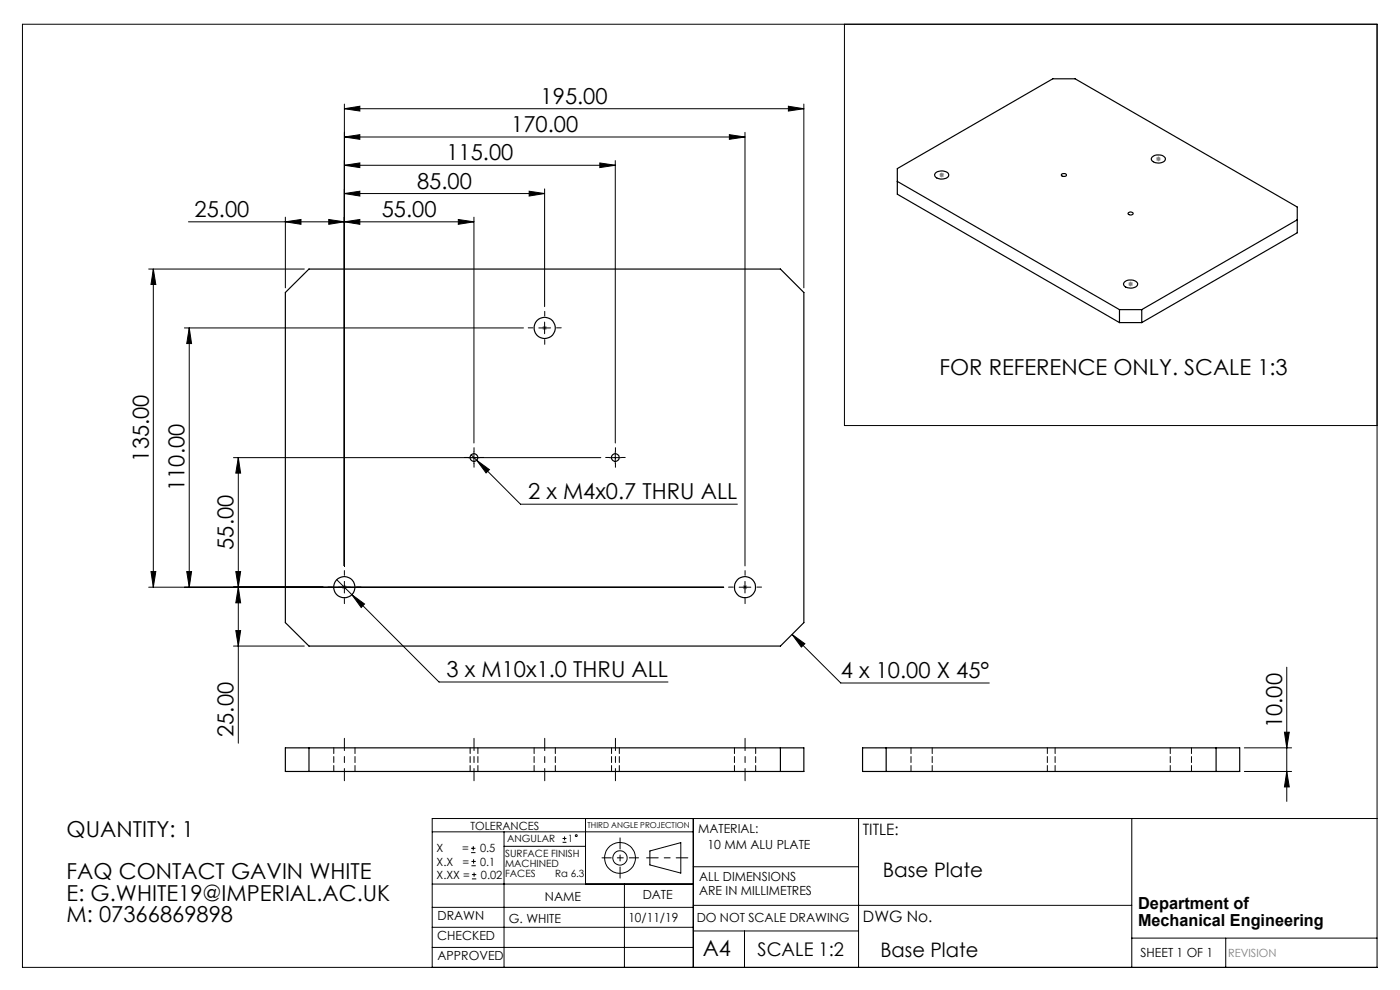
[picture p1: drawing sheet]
<svg xmlns="http://www.w3.org/2000/svg" width="297mm" height="210mm" viewBox="0 0 297 210" stroke-linecap="round" stroke-linejoin="round" font-family="sans-serif">
<g fill="none" stroke="#000" stroke-width=".21">
<path d="M4.8 5.1h287.3v200.1h-287.3zM179.1 5.1v85.2h113M73.1 35.1l3.2-.5v1zM73.1 29.1l3.2-.5v1zM73.1 23.1l3.2-.6v1.1zM73.1 22.1v97.9M73.1 35.1h57.4M73.1 29.1h84.9M73.1 23.1h97.4M127.2 34.6l3.3 .5-3.3 .5zM130.5 34.1v59.9M154.7 28.6l3.3 .5-3.3 .5z"/>
<path d="M158 28.1v91.9M167.3 22.5l3.2 .6-3.2 .5zM170.5 22.1v39M31.5 57.1h33.1M32.5 57.1l.6 3.3h-1.1zM32.5 57.1v67.5M40 47.1h60.5M60.5 47.1l3.4-.5v1zM60.5 46.1v15M69.7 46.6l3.4 .5-3.4 .5zM73.1 47.1l3.2-.5v1zM73.1 41.1l3.2-.5v1z"/>
<path d="M73.1 41.1h42.4M97.2 46.6l3.3 .5-3.3 .5zM100.5 46.1v47.9M112.3 40.6l3.2 .5-3.2 .5zM115.5 40.1v24.9M39.1 69.6h72M40.1 69.6l.5 3.3h-1zM40.1 69.6v55M114.3 69.6h2.5M115.5 68.3v2.5M49.5 97.1h78M50.6 97.1l.4 3.3h-1z"/>
<path d="M50.6 97.1v60.5M99.9 96.5l1.2 1.1M100.5 95.8v2.5M101.1 97.6l2.7 2-.7 .7zM101.1 97.6l9.3 9.4h46M129.3 97.1h2.5M130.5 95.8v2.5M31.5 124.6h122M32 121.2h1.1l-.6 3.4zM39.6 121.2h1l-.5 3.4zM49.5 137h15.1M50 121.2h1l-.4 3.4z"/>
<path d="M50 133.8h1l-.4 3.2zM50.6 124.6l.4 3.3h-1zM71.4 123l3.2 3.1M73.1 123.3v2.5M74.6 126.1l2.7 2-.7 .8zM74.6 126.1l18.5 18.6h48.6M156.8 124.6h2.5M158 123.3v2.5M168 134.6l2.7 2-.7 .7zM168 134.6l10.4 10.3h31.5M264 158.6h10M272.5 155.3h1l-.5 3.3z"/>
<path d="M273 141.5v28.5M91.7 176.5h55.4M99.9 179.9h1M100.4 179.5v.9M106.9 176.5v28.7M106.9 179.5h17.3M119.3 178.7h.9M119.3 177.9h.9M119.8 177.4v.9M124.2 173.6v13.9M147.1 173.6v31.6M182.1 173.6v31.6"/>
<path d="M240.1 173.6v31.6M264 163.6h10M273 163.6l.5 3.3h-1zM292.1 173.6h-200.4v31.6M91.7 196.7h55.4M91.7 192.5h55.4M91.7 187.5h55.4M99.9 180.9h1M100 183.6h.9M100 182.7h.9M100.1 186.4h.9M100.1 185.5h.9"/>
<path d="M100.5 182.3v.9M100.6 185.1v.9M132.5 187.5v17.7M137.9 180.5l6.5-1.8v6.5l-6.5-1.7zM147.1 183.9h35M147.1 197.5h35M147.1 192h93M157.9 197.5v7.7M240.1 199h52M260 199v6.2M91.7 201h55.4"/>
<circle cx="122.2" cy="177.3" r=".2"/>
<circle cx="131.5" cy="182" r="1.52"/>
<circle cx="131.5" cy="182" r="3.3"/>
</g>
<path d="M145.9 182h-8.7" fill="none" stroke="#000" stroke-width=".21" stroke-dasharray="15.2 1.3 1.3 1.3" stroke-dashoffset="12.8"/>
<path d="M131.5 177.7v8.6" fill="none" stroke="#000" stroke-width=".21" stroke-dasharray="15.2 1.3 1.3 1.3" stroke-dashoffset="12.9"/>
<path d="M127.7 182h7.8" fill="none" stroke="#000" stroke-width=".21" stroke-dasharray="15.2 1.3 1.3 1.3" stroke-dashoffset="13.3"/>
<g fill="none" stroke="#808080" stroke-width=".21">
<path d="M199.3 37.1h1M199.4 36.8l.7 .7M199.8 36.6v1M200.1 36.8l-.7 .7M245.3 33.7h.9M245.4 33.4l.7 .7M245.7 33.2v1M246.1 33.4l-.7 .7M239.5 59.9l.7 .7M239.9 59.8v.9M240.2 59.9l-.7 .7M115 69.6h1"/>
<path d="M115.2 69.2l.7 .7M115.5 69.1v1M115.9 69.2l-.7 .7M239.4 60.2h.9M72.5 124.6h1.1M72.7 124.2l.7 .7M73.1 124.1v1M73.4 124.2l-.7 .7M157.6 124.6h.9M157.7 124.2l.7 .7M158 124.1v1M158.4 124.2l-.7 .7"/>
</g>
<path d="M73.1 156.6v9M130.6 156.6v9M158.1 156.6v9M100.6 165.6v-9M115.6 165.6v-9" fill="none" stroke="#000" stroke-width=".21" stroke-dasharray="15.2 1.3 1.3 1.3" stroke-dashoffset="12.6"/>
<g fill="none" stroke="#000" stroke-width=".21" stroke-dasharray="15.2 1.3 1.3 1.3">
<path d="M113.1 69.5h-1M115.6 67v-1M115.6 72v1M118.1 69.5h1M99.3 97h-.8M100.6 95.8v-.8M100.6 98.3v.8M101.8 97h.8M129.3 97h-.8M130.6 95.8v-.8M130.6 98.3v.8M131.8 97h.8"/>
<path d="M70.6 124.5h-1M73.1 122v-1M73.1 127v1M75.6 124.5h1M155.6 124.5h-1M158.1 122v-1M158.1 127v1M160.6 124.5h1"/>
</g>
<g fill="#000">
<path d="M60.5 47.1l3.4-.5v1zM69.7 46.6l3.4 .5-3.4 .5zM73.1 47.1l3.2-.5v1zM97.2 46.6l3.3 .5-3.3 .5zM73.1 41.1l3.2-.5v1zM112.3 40.6l3.2 .5-3.2 .5zM73.1 35.1l3.2-.5v1zM127.2 34.6l3.3 .5-3.3 .5zM73.1 29.1l3.2-.5v1zM154.7 28.6l3.3 .5-3.3 .5zM73.1 23.1l3.2-.6v1.1zM167.3 22.5l3.2 .6-3.2 .5zM168 134.6l2.7 2-.7 .7zM74.6 126.1l2 2.8 .7-.8zM101.1 97.6l2 2.7 .7-.7z"/>
<path d="M39.6 121.2h1l-.5 3.4zM40.1 69.6l.5 3.3h-1zM50 121.2h1l-.4 3.4zM50.6 97.1l.4 3.3h-1zM32 121.2h1.1l-.6 3.4zM32.5 57.1l.6 3.3h-1.1zM273 163.6l.5 3.3h-1zM272.5 155.3h1l-.5 3.3z"/>
<path d="M50.6 124.6l.4 3.3h-1zM50 133.8h1l-.4 3.2z"/>
</g>
<g fill="none" stroke="#000" stroke-width=".25">
<path d="M190.4 38.5l47.1 27.2M198.4 36.7a1.94 1.94 0 0 1 2.9 .3 1.39 1.39 0 0 1-2.1 .9 .79 .79 0 0 1-.7-.3 .79 .79 0 0 1-.1-.9zM225.2 36.9a.52 .52 0 0 1 .6-.1 .52 .52 0 0 1 .4 .5 .58 .58 0 0 1-1-.3zM244.4 33.3a1.99 1.99 0 0 1 2.8 .3 1.42 1.42 0 0 1-2 .9l-.9-.5-.1-.3zM238.5 59.9a1.99 1.99 0 0 1 2.8 .2 1.42 1.42 0 0 1-2 1 .79 .79 0 0 1-.8-.4 .79 .79 0 0 1 0-.8zM239.4 45.1a.61 .61 0 0 1 1 .3 .6 .6 0 0 1-1.1-.2zM275.2 46.6l-33 19.1M60.5 62l5-4.9h100.1l4.9 4.9v70.1l-4.9 4.9h-100.1l-5-4.9zM237.5 68.4l-47.1-27.2v-5.4l32.9-19.1h4.8l47.1 27.2v5.5l-33 19M237.5 65.7h4.7M237.5 68.4h4.7M237.5 65.7v2.7"/>
<path d="M242.2 65.7v2.7M60.5 158.6h110v5h-110zM65.5 158.6v5M165.6 158.6v5M183 158.6h80v5h-80zM188 158.6v5M258 158.6v5"/>
<circle cx="115.5" cy="69.6" r="2.25"/>
<circle cx="100.5" cy="97.1" r=".82"/>
<circle cx="130.5" cy="97.1" r=".83"/>
<circle cx="73" cy="124.6" r="2.26"/>
<circle cx="158" cy="124.6" r="2.25"/>
</g>
<g fill="none" stroke="#000" stroke-width=".21" stroke-dasharray="1.3 .6">
<path d="M70.8 158.6v5M99.7 158.6v5M113.3 158.6v5M129.7 158.6v5M155.8 158.6v5M193.3 158.6v5M222.2 158.6v5M248.3 158.6v5M75.3 163.6v-5M101.4 163.6v-5M117.8 163.6v-5M131.4 163.6v-5"/>
<path d="M160.3 163.6v-5M197.8 163.6v-5M223.8 163.6v-5M252.8 163.6v-5"/>
</g>
<g font-size="4.7">
<text x="114.7" y="22">195.00</text>
<text x="108.4" y="28">170.00</text>
<text x="94.7" y="34">115.00</text>
<text x="88.5" y="40">85.00</text>
<text x="41.3" y="46">25.00</text>
<text x="81" y="46">55.00</text>
<text x="199.3" y="79.6">FOR REFERENCE ONLY. SCALE 1:3</text>
<text x="31.5" y="97.9" transform="rotate(-90 31.5 97.9)">135.00</text>
<text x="39.1" y="104.2" transform="rotate(-90 39.1 104.2)">110.00</text>
<text x="112" y="105.9">2 x M4x0.7 THRU ALL</text>
<text x="49.5" y="116.6" transform="rotate(-90 49.5 116.6)">55.00</text>
<text x="94.7" y="143.6">3 x M10x1.0 THRU ALL</text>
<text x="178.4" y="143.8">4 x 10.00 X 45°</text>
<text x="272" y="154.4" transform="rotate(-90 272 154.4)">10.00</text>
<text x="49.5" y="156.3" transform="rotate(-90 49.5 156.3)">25.00</text>
<text x="14.1" y="177.5">QUANTITY: 1</text>
<text x="14.1" y="186.6">FAQ CONTACT GAVIN WHITE</text>
<text x="14.1" y="191.1">E: G.WHITE19@IMPERIAL.AC.UK</text>
<text x="14.1" y="195.6">M: 07366869898</text>
<text x="149.1" y="202.9">A4</text>
</g>
<g font-size="4.2">
<text x="187.3" y="186">Base Plate</text>
<text x="186.8" y="203">Base Plate</text>
</g>
<text font-size="4" x="160.7" y="202.8">SCALE 1:2</text>
<g font-size="3.5">
<text x="241.4" y="192.8">Department of</text>
<text x="241.4" y="196.3">Mechanical Engineering</text>
</g>
<g font-size="3.3">
<text x="183" y="177.2">TITLE:</text>
<text x="183.1" y="195.7">DWG No.</text>
</g>
<g font-size="2.7">
<text x="148.1" y="176.7">MATERIAL:</text>
<text x="150.1" y="180.1">10 MM ALU PLATE</text>
<text x="115.6" y="191">NAME</text>
<text x="136.3" y="190.8">DATE</text>
<text x="148.3" y="186.8">ALL DIMENSIONS</text>
<text x="148.3" y="189.8">ARE IN MILLIMETRES</text>
<text x="92.8" y="195.2">DRAWN</text>
<text x="107.9" y="195.7">G. WHITE</text>
<text x="133.3" y="195.6">10/11/19</text>
<text x="147.8" y="195.7">DO NOT SCALE DRAWING</text>
<text x="92.8" y="199.3">CHECKED</text>
<text x="92.8" y="203.6">APPROVED</text>
<text x="242" y="203">SHEET 1 OF 1</text>
</g>
<g font-size="2.4">
<text x="99.8" y="176">TOLERANCES</text>
<text x="92.6" y="180.8">X</text>
<text x="92.6" y="183.6">X.X</text>
<text x="98" y="180.8">=</text>
<text x="98.1" y="183.6">=</text>
<text x="101.8" y="180.8">0.5</text>
<text x="101.9" y="183.6">0.1</text>
<text x="92.6" y="186.4">X.XX =</text>
<text x="102" y="186.4">0.02</text>
</g>
<text font-size="2.4" fill="#808080" x="260.6" y="203">REVISION</text>
<g font-size="2.1">
<text x="107.6" y="178.6">ANGULAR</text>
<text x="120.5" y="178.6">1</text>
<text x="107.2" y="181.8">SURFACE FINISH</text>
<text x="107.2" y="183.9">MACHINED</text>
<text x="107.2" y="186">FACES</text>
<text x="117.8" y="186">Ra 6.3</text>
</g>
<text font-size="1.7" x="124.6" y="175.7">THIRD ANGLE PROJECTION</text>
</svg>
